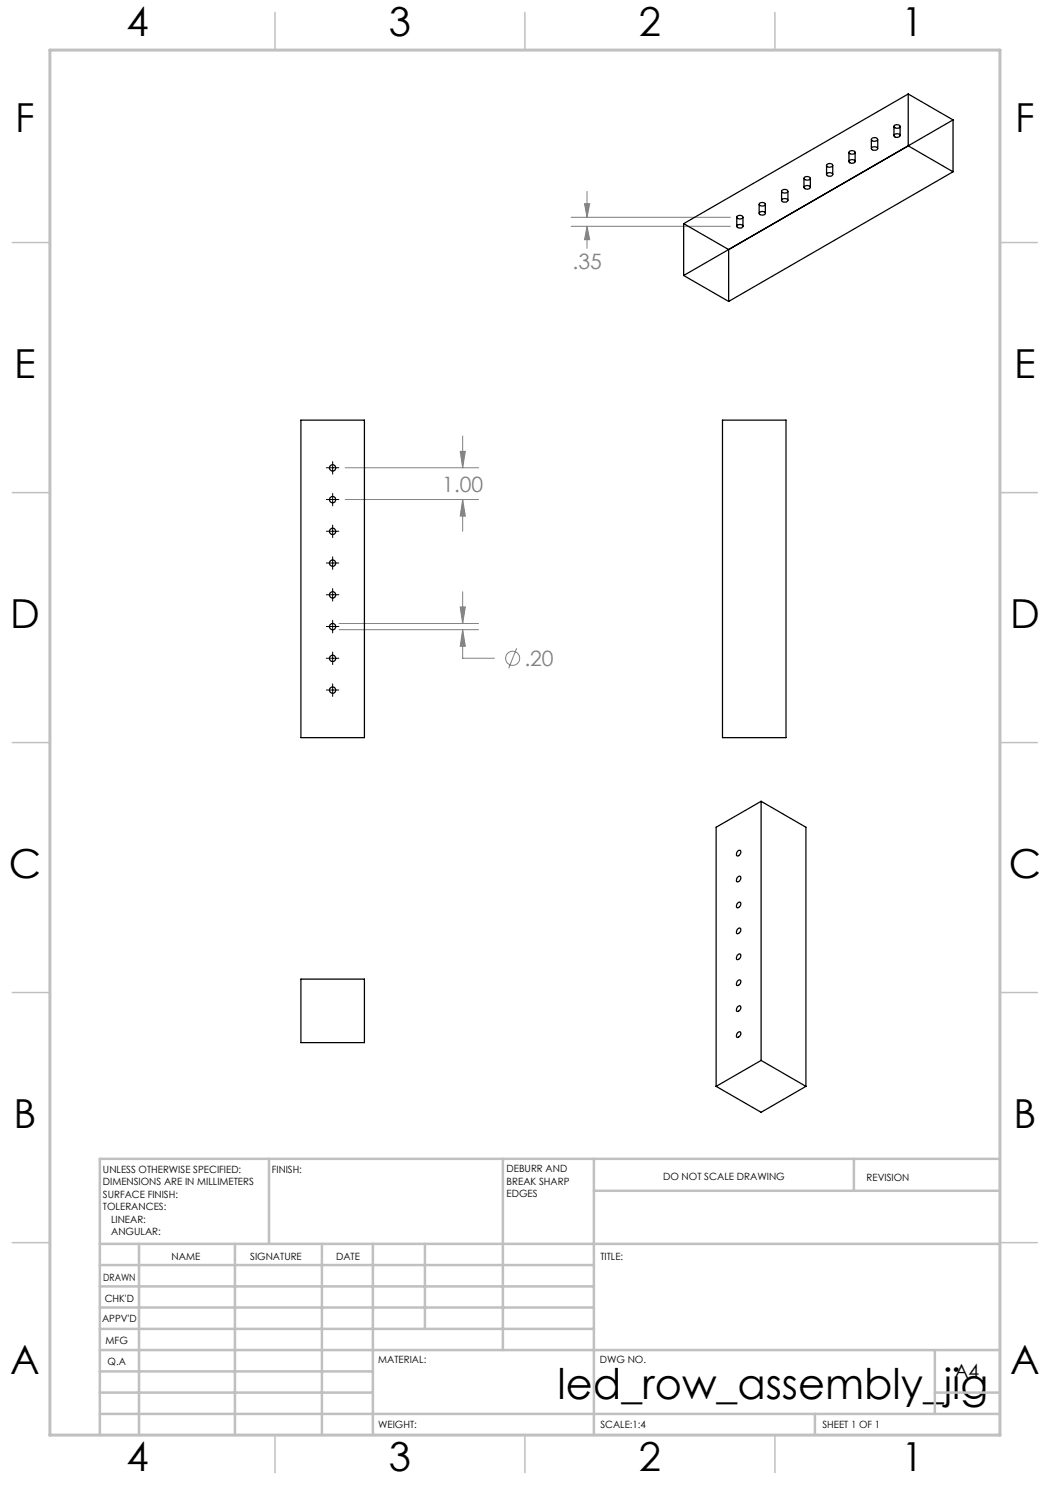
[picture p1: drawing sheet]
<svg xmlns="http://www.w3.org/2000/svg" width="210mm" height="297mm" viewBox="0 0 210 297" stroke-linecap="round" stroke-linejoin="round" font-family="sans-serif">
<g fill="none" stroke="#808080" stroke-width=".2">
<path d="M117.4 38.3v5.2M114.2 43.5h31.9M114.2 45.3h31.9M116.9 40.7h1l-.5 2.8zM117.4 45.3l.5 2.6h-1zM117.4 45.3v4.4M69 99.9h26.7M69 93.6h26.7M92 90.3h1.1l-.6 3.3zM92.5 99.9l.6 3.3h-1.1zM92.5 87.2v6.4M92.5 99.9v6.4"/>
<path d="M92.5 118.4v6.3M67.8 124.7h27.9M67.8 125.9h27.9M92 121.4h1.1l-.6 3.3zM92.5 125.9l.6 3.4h-1.1zM92.5 125.9v5.8h6.4M103.3 129.6l-1.6 4.1"/>
<circle cx="102.5" cy="131.7" r="1.4"/>
</g>
<g fill="none" stroke="#000" stroke-width=".2">
<path d="M65.3 93.6h2.5M65.3 99.9h2.5M66.5 92.3v2.5M66.5 98.7v2.5M65.3 106.3h2.5M65.3 112.6h2.5M65.3 119h2.5M66.5 105v2.5M66.5 111.4v2.5M66.5 117.7v2.5M65.3 125.3h2.5M65.3 131.7h2.5"/>
<path d="M65.3 138h2.5M66.5 124.1v2.5M66.5 130.4v2.5M66.5 136.8v2.5M10 231.7v55.3"/>
</g>
<g fill="none" stroke="#c0c0c0" stroke-width=".5">
<path d="M53.8 231.8v17M100.6 231.8v38.2M118.8 231.8v55.2M118.8 238.2h81.2M170.8 231.8v6.4M200 231.8h-180v55.2M20 248.8h180M20 257.3h98.8M20 253h98.8M27.8 248.8v38.2M47 248.8v38.2M64.4 248.8v38.2"/>
<path d="M74.6 248.8v38.2M85 248.8v17M20 265.8h98.8M20 261.5h98.8M20 278.5h54.6M20 274.3h54.6M20 270h180M187 278.5h13M187 270v12.8M20 282.8h180M163 282.8v4.2"/>
</g>
<g fill="none" stroke="#c0c0c0" stroke-width=".3">
<path d="M55 2.5v7.5M105 2.5v7.5M155 2.5v7.5M2.5 48.5h7.5M200 48.5h7.5M2.5 98.5h7.5M200 98.5h7.5M2.5 148.5h7.5M200 148.5h7.5M2.5 198.5h7.5M200 198.5h7.5M2.5 248.5h7.5"/>
<path d="M200 248.5h7.5M55 287v7.5M105 287v7.5M155 287v7.5"/>
</g>
<path d="M10 10h190v277h-190z" fill="none" stroke="#c0c0c0" stroke-width=".6"/>
<path d="M116.9 40.7h1l-.5 2.8zM117.4 45.3l.5 2.6h-1zM92 121.4h1.1l-.6 3.3zM92.5 125.9l.6 3.4h-1.1zM92.5 99.9l.6 3.3h-1.1zM92 90.3h1.1l-.6 3.3z" fill="#808080"/>
<g fill="none" stroke="#000" stroke-width=".25">
<path d="M181.6 18.8v10.4M181.6 18.8l9 5.2M181.6 18.8l-44.9 25.9M156.3 38.3v1.8M156.4 38.1a.7 .7 0 0 1 1.2 .2 .72 .72 0 0 1-1.3-.1zM156.4 39.9a.68 .68 0 0 1 1.2 .2 .66 .66 0 0 1-.7 .3 .66 .66 0 0 1-.5-.4zM157.6 38.3v1.8M160.8 35.7v1.8M160.9 35.5a.75 .75 0 0 1 1.2 .2 .69 .69 0 0 1-.7 .3 .69 .69 0 0 1-.6-.4zM160.9 37.3a.72 .72 0 0 1 1.2 .2 .69 .69 0 0 1-.7 .3 .69 .69 0 0 1-.6-.4zM162.1 35.7v1.8M165.3 33.1v1.8"/>
<path d="M165.3 32.9a.71 .71 0 0 1 1.2 .2 .64 .64 0 0 1-.6 .4 .64 .64 0 0 1-.6-.6zM165.4 34.7a.73 .73 0 0 1 1.1 .3 .66 .66 0 0 1-.6 .3 .66 .66 0 0 1-.6-.5zM166.5 33.1v1.8M169.8 30.5v1.8M169.8 30.4a.71 .71 0 0 1 1.2 .1 .76 .76 0 0 1-1.2 0zM169.8 32.2a.64 .64 0 0 1 .7-.3 .64 .64 0 0 1 .5 .6 .74 .74 0 0 1-1.2-.2zM171 30.5v1.8M174.3 27.9v1.8M174.4 27.7a.7 .7 0 0 1 1.1 .2 .65 .65 0 0 1-.6 .4 .65 .65 0 0 1-.6-.5zM174.4 29.5a.73 .73 0 0 1 1.1 .3 .66 .66 0 0 1-.6 .3 .66 .66 0 0 1-.6-.5zM175.5 27.9v1.8M178.8 25.2a.74 .74 0 0 1 1.2 .2 .69 .69 0 0 1-.7 .3 .69 .69 0 0 1-.5-.5z"/>
<path d="M178.8 25.3v1.8M178.9 26.9a.72 .72 0 0 1 1.1 .3 .67 .67 0 0 1-.6 .3 .67 .67 0 0 1-.6-.5zM180 25.3v1.8M181.6 29.2l-44.9 25.9M181.6 29.2l9 5.2M190.6 34.4l-44.9 25.9M190.6 24v10.4M190.6 24l-44.9 25.9M136.7 44.7v10.4M136.7 55.1l9 5.2M136.7 44.7l9 5.2M145.7 49.9v10.4"/>
<path d="M147.4 43.5v1.8M147.4 43.2a.72 .72 0 0 1 1.2 .3 .69 .69 0 0 1-.7 .3 .69 .69 0 0 1-.5-.5zM147.4 45a.71 .71 0 0 1 1.2 .3 .69 .69 0 0 1-.7 .3 .69 .69 0 0 1-.5-.4zM148.6 43.5v1.8M151.8 40.8v1.8M151.9 42.5a.64 .64 0 0 1 .7-.2 .64 .64 0 0 1 .4 .5 .78 .78 0 0 1-1.2-.2zM151.9 40.6a.73 .73 0 0 1 1.2 .3 .66 .66 0 0 1-.7 .3 .66 .66 0 0 1-.5-.5zM153.1 40.8v1.8M60.2 84h12.7v63.5h-12.7zM144.5 84h12.7v63.5h-12.7zM147.5 170.2a.36 .36 0 0 1 .6-.1 .36 .36 0 0 1 0 .5 .5 .5 0 0 1-.3 .5 .5 .5 0 0 1-.5-.1zM147.5 175.4a.36 .36 0 0 1 .6-.1 .36 .36 0 0 1 0 .5 .5 .5 0 0 1-.3 .5 .5 .5 0 0 1-.5-.1z"/>
<path d="M152.2 160.3v51.8M152.2 160.3l9 5.1v51.9M152.2 160.3l-9 5.1v51.9M60.2 195.8h12.7v12.7h-12.7zM147.5 180.6a.36 .36 0 0 1 .6-.1 .36 .36 0 0 1 0 .5 .5 .5 0 0 1-.3 .5 .5 .5 0 0 1-.5-.1zM147.5 185.8a.36 .36 0 0 1 .6-.1 .36 .36 0 0 1 0 .5 .5 .5 0 0 1-.3 .5 .5 .5 0 0 1-.5-.2zM147.5 191a.36 .36 0 0 1 .6-.2 .36 .36 0 0 1 0 .6 .5 .5 0 0 1-.3 .4 .5 .5 0 0 1-.5-.1zM147.5 196.2a.36 .36 0 0 1 .6-.2 .36 .36 0 0 1 0 .6 .5 .5 0 0 1-.3 .4 .5 .5 0 0 1-.5-.1zM143.2 217.3l9 5.2 9-5.2M147.5 201.4a.36 .36 0 0 1 .6-.2 .36 .36 0 0 1 0 .6 .5 .5 0 0 1-.3 .4 .5 .5 0 0 1-.5-.1zM147.5 206.5a.36 .36 0 0 1 .6-.1 .36 .36 0 0 1 0 .5 .48 .48 0 0 1-.3 .5 .48 .48 0 0 1-.5-.1zM152.2 212.1l9 5.2"/>
<path d="M152.2 212.1l-9 5.2"/>
<circle cx="66.5" cy="99.9" r=".62"/>
<circle cx="66.5" cy="93.6" r=".62"/>
<circle cx="66.5" cy="119" r=".62"/>
<circle cx="66.5" cy="112.6" r=".62"/>
<circle cx="66.5" cy="106.3" r=".62"/>
<circle cx="66.5" cy="125.3" r=".62"/>
<circle cx="66.5" cy="131.7" r=".62"/>
<circle cx="66.5" cy="138" r=".62"/>
</g>
<text font-size="8.5" x="111.5" y="279.7">led_row_assembly_jig</text>
<g font-size="8">
<text x="25.3" y="7.1">4</text>
<text x="77.8" y="7.1">3</text>
<text x="127.8" y="7.1">2</text>
<text x="180.3" y="7.1">1</text>
<text x="3.1" y="26.4">F</text>
<text x="203.1" y="26.4">F</text>
<text x="2.9" y="75.7">E</text>
<text x="202.9" y="75.7">E</text>
<text x="2" y="125.7">D</text>
<text x="202" y="125.7">D</text>
<text x="1.8" y="175.7">C</text>
<text x="201.8" y="175.7">C</text>
<text x="2.7" y="225.7">B</text>
<text x="202.7" y="225.7">B</text>
<text x="2" y="274.9">A</text>
<text x="202" y="274.9">A</text>
<text x="25.3" y="294.1">4</text>
<text x="77.8" y="294.1">3</text>
<text x="127.8" y="294.1">2</text>
<text x="180.3" y="294.1">1</text>
</g>
<g font-size="4.2" fill="#808080">
<text x="114.5" y="53.8">.35</text>
<text x="88.5" y="98.4">1.00</text>
<text x="104.9" y="133.2">.20</text>
</g>
<text font-size="3.9" x="190.9" y="275.5">A4</text>
<g font-size="2">
<text x="20.6" y="234.6">UNLESS OTHERWISE SPECIFIED:</text>
<text x="20.6" y="237.1">DIMENSIONS ARE IN MILLIMETERS</text>
<text x="20.6" y="239.6">SURFACE FINISH:</text>
<text x="54.4" y="234.6">FINISH:</text>
<text x="101.3" y="234.5">DEBURR AND</text>
<text x="101.3" y="237">BREAK SHARP</text>
<text x="101.3" y="239.5">EDGES</text>
<text x="132.6" y="236">DO NOT SCALE DRAWING</text>
<text x="173.3" y="236.2">REVISION</text>
<text x="20.6" y="242.1">TOLERANCES:</text>
<text x="22.2" y="244.6">LINEAR:</text>
<text x="22.2" y="247.1">ANGULAR:</text>
<text x="34.3" y="252">NAME</text>
<text x="50" y="251.9">SIGNATURE</text>
<text x="67.2" y="251.9">DATE</text>
<text x="120.1" y="251.9">TITLE:</text>
<text x="20.6" y="256.1">DRAWN</text>
<text x="20.9" y="260.3">CHK'D</text>
<text x="20.4" y="264.4">APPV'D</text>
<text x="21.1" y="268.8">MFG</text>
<text x="21.5" y="273">Q.A</text>
<text x="75.6" y="272.5">MATERIAL:</text>
<text x="120" y="272.5">DWG NO.</text>
<text x="75.6" y="285.5">WEIGHT:</text>
<text x="120.1" y="285.6">SCALE:1:4</text>
<text x="164.5" y="285.6">SHEET 1 OF 1</text>
</g>
</svg>
